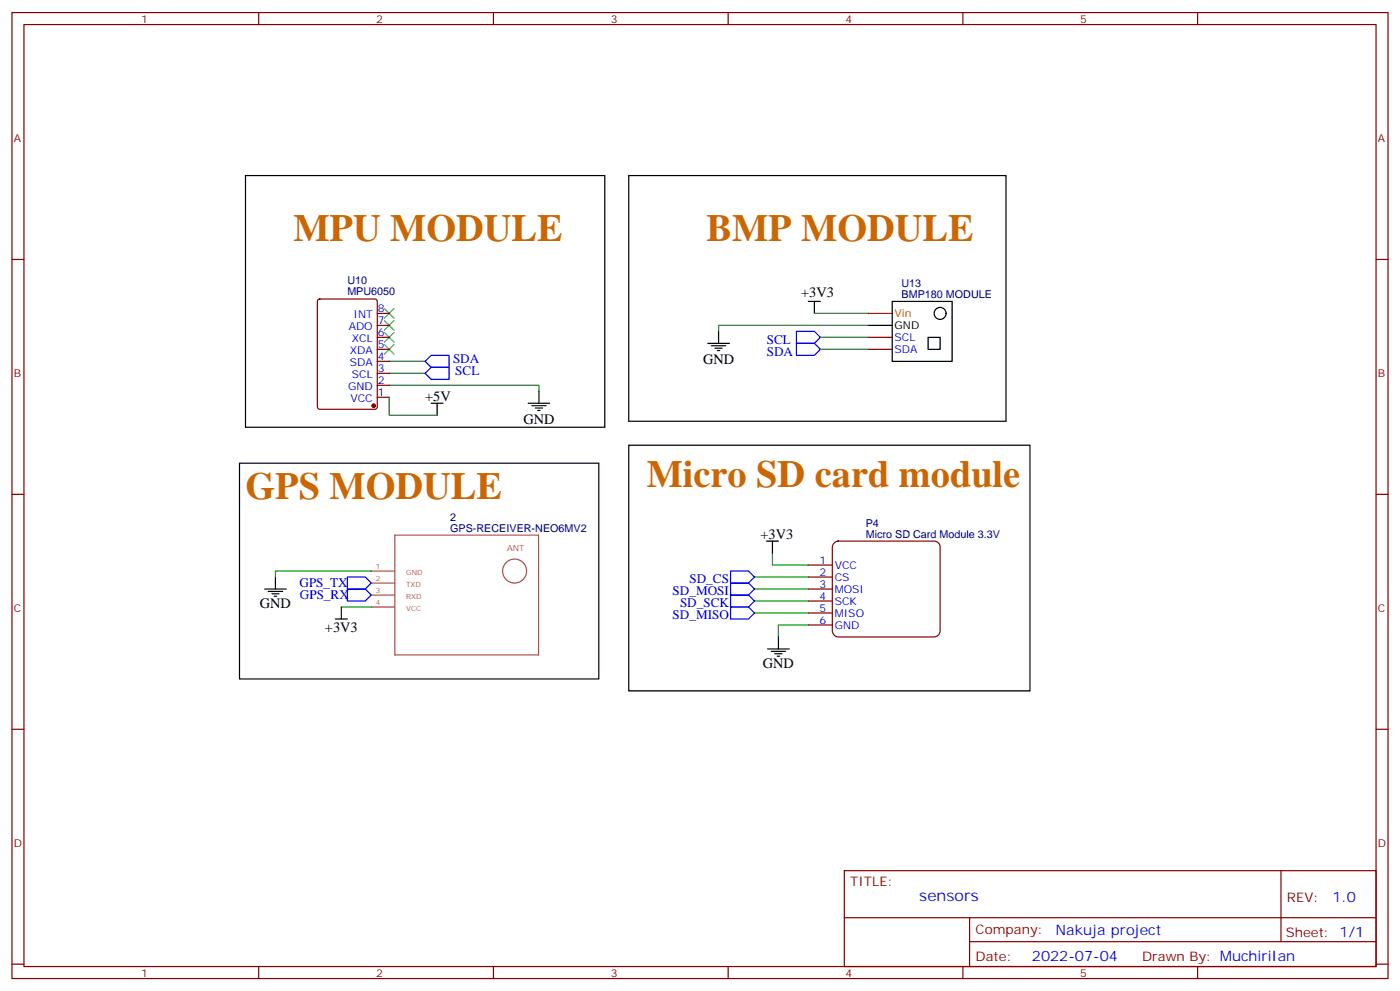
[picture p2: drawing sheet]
<svg xmlns="http://www.w3.org/2000/svg" width="412mm" height="292mm" viewBox="0 0 412 292" stroke-linecap="round" stroke-linejoin="round" font-family="sans-serif">
<g fill="none" stroke="#870000" stroke-width=".35">
<path d="M3.5 3.7h405.4v284.3h-405.4zM7.1 7.2h398.2v277.3h-398.2zM76.2 3.7v3.5M145.3 3.7v3.5M214.5 3.7v3.5M283.6 3.7v3.5M352.8 3.7v3.5M3.5 76.4h3.6M405.3 76.4h3.6M93.7 88.2l.5-.2h16.2l.7 .4v31.4l-.4 .6-16.5 .1-.7-.5v-31.3zM111.1 99.3h3.6M111.1 92.3h3.6"/>
<path d="M111.1 95.8h3.6M255.8 99.3h7M111.1 102.8h3.6M111.1 106.4h3.6M111.1 109.9h3.6M111.1 113.4h3.6M111.1 116.9h3.6M255.8 102.8h7M3.5 145.5h3.6M245.8 159.8l1.1-.5h28.3a1.76 1.76 0 0 1 1.7 1.7v24.7a1.89 1.89 0 0 1-1.7 1.8h-28.3a1.89 1.89 0 0 1-1.7-1.8v-24.7zM405.3 145.5h3.6M238.1 166.3h7.1"/>
<path d="M238.1 169.9h7.1M238.1 173.4h7.1M238.1 176.9h7.1M238.1 180.4h7.1M238.1 184h7.1M3.5 214.7h3.6M405.3 214.7h3.6M248.7 256.3h156.6v28.2h-156.6zM377.3 256.3v20.9M248.7 270.1h156.5M285.6 277.2h119.6M285.6 270.1v14.2"/>
<path d="M3.5 283.8h3.6M76.2 284.5v3.5M145.3 284.5v3.5M214.5 284.5v3.5M283.6 284.5v3.5M352.8 284.5v3.5M405.3 283.8h3.6"/>
</g>
<path d="M234.6 97.5h5.3l1.8 1.8-1.8 1.8h-5.3zM125.2 109.9l1.8-1.8h5.3v3.6h-5.3zM125.2 106.4l1.8-1.8h5.3v3.5h-5.3zM234.6 101.1h5.3l1.8 1.7-1.8 1.8h-5.3zM102.3 169.9h5.3l1.8 1.7-1.8 1.8h-5.3zM102.3 173.4h5.3l1.8 1.8-1.8 1.7h-5.3zM215.2 178.7h5.3l1.7 1.7-1.7 1.8h-5.3zM215.2 175.2h5.3l1.7 1.7-1.7 1.8h-5.3zM215.2 171.6h5.3l1.7 1.8-1.7 1.8h-5.3zM215.2 168.1h5.3l1.7 1.8-1.7 1.7h-5.3z" fill="none" stroke="#00f" stroke-width=".35"/>
<g fill="none" stroke="#000" stroke-width=".35">
<path d="M72.3 51.7h105.9v74.1h-105.9zM185.2 51.7h111.1v72.3h-111.1zM211.7 97.5v3.6M238.1 88.7h3.6M239.9 88.7v3.6M255.8 95.8h7M262.8 88.7h17.7v17.7h-17.7zM273.4 99.3h3.5v3.5h-3.5zM127 118.7h3.5M128.8 118.7v3.5M155.6 118.7h6.3M156.6 119.4h4.3"/>
<path d="M158.7 115.2v3.5M208.5 101.1h6.3M209.5 101.8h4.3M210.6 102.5h2.1M211.3 103.2h.7M70.6 136.3h105.8v63.5h-105.8zM157.7 120.1h2.1M158.4 120.8h.7M185.2 131.1h118.2v72.3h-118.2zM225.8 159.3h3.5M227.5 159.3v3.5M78 173.4h6.3"/>
<path d="M79 174.1h4.3M80.1 174.8h2.1M80.8 175.5h.7M81.1 169.9v3.5M100.5 178.7v3.5M98.8 182.2h3.5M226.1 191h6.4M227.2 191.7h4.2M228.2 192.4h2.2M229 193.1h.7M229.3 187.5v3.5"/>
<circle cx="276.9" cy="92.3" r="1.76"/>
</g>
<path d="M255.8 92.3h7" fill="none" stroke="#f00" stroke-width=".35"/>
<g fill="none" stroke="#008700" stroke-width=".35">
<path d="M239.9 92.3h15.9M241.7 99.3h14.1M255.8 95.8h-44.1v1.7M114.7 113.4h44v1.8M114.7 116.9v5.3h14.1M114.7 106.4h10.5M114.7 109.9h10.5M241.7 102.8h14.1M100.5 178.7h8.9M109.4 168.1h-28.3v1.8M222.2 176.9h15.9M222.2 173.4h15.9"/>
<path d="M222.2 169.9h15.9M227.5 162.8v3.5h10.6M222.2 180.4h15.9M238.1 184h-8.8v3.5"/>
</g>
<path d="M113.2 90.8l2.9 2.9M113.2 94.4l2.9 2.8M113.2 97.9l2.9 2.8M116.1 90.8l-2.9 2.9M116.1 94.4l-2.9 2.8M116.1 97.9l-2.9 2.8M113.2 101.4l2.9 2.8M116.1 101.4l-2.9 2.8" fill="none" stroke="#3c3" stroke-width=".35"/>
<circle cx="110.1" cy="119.4" r=".53" fill="#870000" stroke="#870000" stroke-width=".35"/>
<path d="M116.3 157.5h42.3v35.3h-42.3zM109.4 178.7h6.9M109.4 175.2h6.9M109.4 171.6h6.9M109.4 168.1h6.9M155.1 168.1a3.5 3.5 0 0 0-5-3.2 3.5 3.5 0 0 0-.7 5.9 3.5 3.5 0 0 0 5.6-1.9l.1-.6" fill="none" stroke="#a64a4a" stroke-width=".35"/>
<g font-size="11.3" fill="#c60">
<text x="86.4" y="71.1">MPU MODULE</text>
<text x="208.1" y="71.1">BMP MODULE</text>
<text x="190.5" y="143.4">Micro SD card module</text>
<text x="72.3" y="146.9">GPS MODULE</text>
</g>
<text font-size="4.6" fill="#00f" x="270.8" y="265.3">sensors</text>
<g font-size="4.2">
<text x="236" y="87.5">+3V3</text>
<text x="207.1" y="107.1">GND</text>
<text x="125.2" y="118">+5V</text>
<text x="154.2" y="124.7">GND</text>
<text x="224" y="158.6">+3V3</text>
<text x="76.6" y="179">GND</text>
<text x="95.7" y="186.1">+3V3</text>
<text x="224.7" y="196.7">GND</text>
</g>
<g font-size="4.2" fill="#00f">
<text x="392.5" y="265.6">1.0</text>
<text x="310.9" y="275.1">Nakuja project</text>
<text x="304" y="282.9">2022-07-04</text>
</g>
<g font-size="3.9" fill="#00f">
<text x="225.9" y="101.2">SCL</text>
<text x="133.4" y="107">SDA</text>
<text x="225.9" y="104.7">SDA</text>
<text x="134.1" y="110.5">SCL</text>
<text x="88.2" y="172.9">GPS_TX</text>
<text x="203.1" y="171.6">SD_CS</text>
<text x="88.3" y="176.4">GPS_RX</text>
<text x="198.1" y="175.2">SD_MOSI</text>
<text x="200.3" y="178.7">SD_SCK</text>
<text x="198.1" y="182.2">SD_MISO</text>
</g>
<g font-size="3.9" fill="#800">
<text x="250.5" y="260.9">TITLE:</text>
<text x="379.1" y="265.6">REV:</text>
<text x="287.4" y="275.1">Company:</text>
<text x="378.7" y="275.7">Sheet: 1/1</text>
<text x="287.4" y="282.8">Date:</text>
<text x="336.4" y="282.8">Draw</text>
<text x="346.6" y="282.8">n By: MuchiriIan</text>
</g>
<g font-size="3.2" fill="#800">
<text x="41.6" y="6.7">1</text>
<text x="110.8" y="6.7">2</text>
<text x="179.9" y="6.7">3</text>
<text x="249.1" y="6.7">4</text>
<text x="318.2" y="6.7">5</text>
<text x="4.1" y="41.8">A</text>
<text x="405.9" y="41.8">A</text>
<text x="4.1" y="110.9">B</text>
<text x="405.9" y="110.9">B</text>
<text x="4.1" y="180.1">C</text>
<text x="405.9" y="180.1">C</text>
<text x="4.1" y="249.2">D</text>
<text x="405.9" y="249.2">D</text>
<text x="41.6" y="287.5">1</text>
<text x="110.8" y="287.5">2</text>
<text x="179.9" y="287.5">3</text>
<text x="249.1" y="287.5">4</text>
<text x="318.2" y="287.5">5</text>
</g>
<g font-size="3.2" fill="#000080">
<text x="102.3" y="83.7">U10</text>
<text x="102.3" y="87">MPU6050</text>
<text x="265.6" y="87.7">BMP180 MODULE</text>
<text x="265.6" y="84.4">U13</text>
<text x="132.6" y="153.3">2</text>
<text x="255" y="155.1">P4</text>
<text x="132.6" y="156.5">GPS-RECEIVER-NEO6MV2</text>
<text x="255" y="158.2">Micro SD Card Module 3.3V</text>
</g>
<g font-size="3.2" fill="#00f">
<text x="104.2" y="93.7">INT</text>
<text x="111.3" y="91.9">8</text>
<text x="111.3" y="95.4">7</text>
<text x="102.7" y="97.2">ADO</text>
<text x="103.7" y="100.7">XCL</text>
<text x="111.3" y="99">6</text>
<text x="263.5" y="100.4">SCL</text>
<text x="103" y="104.2">XDA</text>
<text x="103" y="107.8">SDA</text>
<text x="111.3" y="102.5">5</text>
<text x="111.3" y="106">4</text>
<text x="263.5" y="103.9">SDA</text>
<text x="103.7" y="111.3">SCL</text>
<text x="111.3" y="109.5">3</text>
<text x="111.3" y="113.1">2</text>
<text x="102.5" y="114.8">GND</text>
<text x="103.2" y="118.4">VCC</text>
<text x="111.3" y="116.6">1</text>
<text x="241.4" y="166">1</text>
<text x="245.9" y="167.5">VCC</text>
<text x="241.4" y="169.5">2</text>
<text x="241.4" y="173">3</text>
<text x="245.9" y="170.9">CS</text>
<text x="241.4" y="176.6">4</text>
<text x="245.9" y="174.4">MOSI</text>
<text x="245.9" y="178">SCK</text>
<text x="241.4" y="180.1">5</text>
<text x="241.4" y="183.6">6</text>
<text x="245.9" y="181.5">MISO</text>
<text x="245.9" y="185">GND</text>
</g>
<text font-size="3.2" fill="#f00" x="263.5" y="93.3">Vin</text>
<text font-size="3.2" x="263.5" y="96.8">GND</text>
<text font-size="2.5" fill="#a54b4b" x="149.4" y="162.3">ANT</text>
<g font-size="2.1" fill="#a54b4b">
<text x="110.7" y="167.4">1</text>
<text x="110.7" y="170.9">2</text>
<text x="119.7" y="172.7">TXD</text>
<text x="119.7" y="169.1">GND</text>
<text x="110.7" y="178">4</text>
<text x="110.7" y="174.5">3</text>
<text x="119.7" y="179.7">VCC</text>
<text x="119.7" y="176.2">RXD</text>
</g>
</svg>
